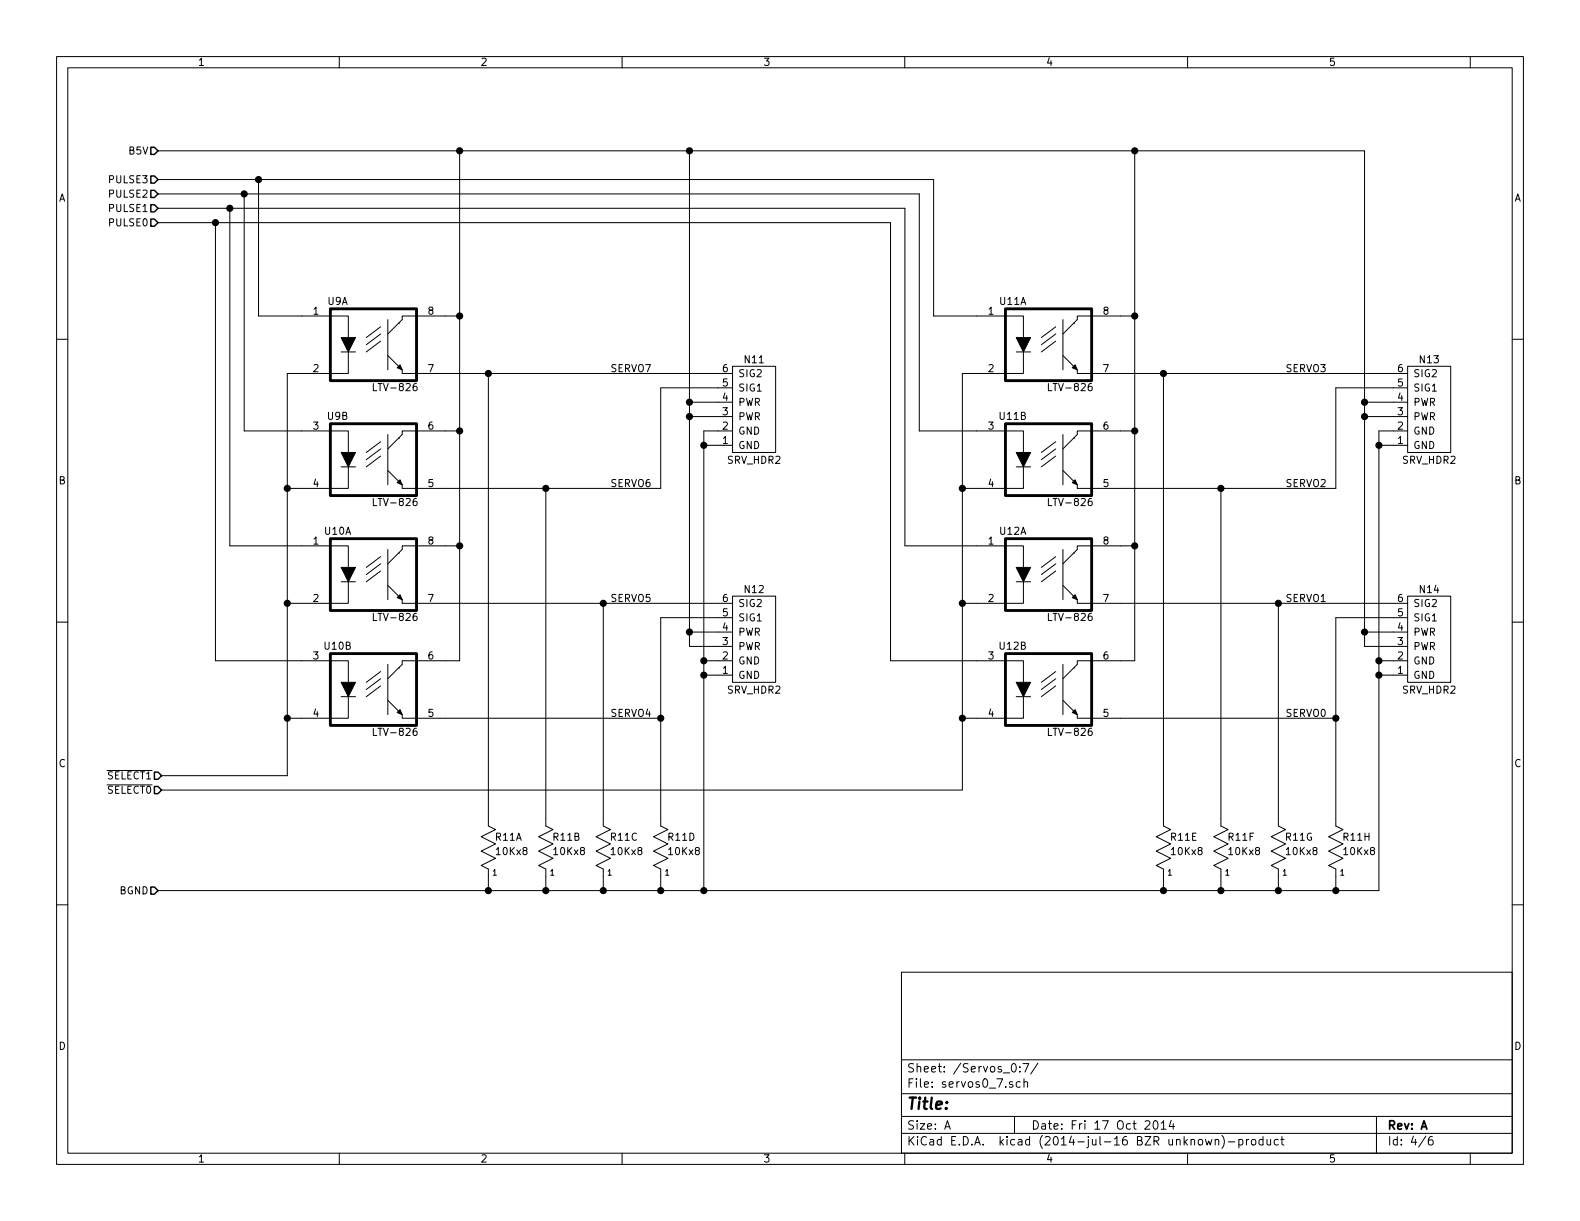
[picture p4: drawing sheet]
EESchema Schematic File Version 2
LIBS:bus_servo32
LIBS:power
LIBS:device
LIBS:transistors
LIBS:conn
LIBS:linear
LIBS:regul
LIBS:74xx
LIBS:cmos4000
LIBS:adc-dac
LIBS:memory
LIBS:xilinx
LIBS:special
LIBS:microcontrollers
LIBS:dsp
LIBS:microchip
LIBS:analog_switches
LIBS:motorola
LIBS:texas
LIBS:intel
LIBS:audio
LIBS:interface
LIBS:digital-audio
LIBS:philips
LIBS:display
LIBS:cypress
LIBS:siliconi
LIBS:opto
LIBS:atmel
LIBS:contrib
LIBS:valves
LIBS:bus_servo32-cache
EELAYER 25 0
EELAYER END
$Descr A 11000 8500
encoding utf-8
Sheet 4 6
Title ""
Date "Fri 17 Oct 2014"
Rev "A"
Comp ""
Comment1 ""
Comment2 ""
Comment3 ""
Comment4 ""
$EndDescr
$Comp
L OPTO_ISOLATOR U9
U 1 1
P 2600 2400
F 0 "U9" H 2350 2700 50  0000 C CNN
F 1 "LTV-826" H 2750 2100 50  0000 C CNN
F 2 "Bus_Servo32:DIP-8__300" H 2600 2400 50  0001 C CNN
F 3 "" H 2600 2400 60  0000 C CNN
	1    2600 2400
	1    0    0    -1  
$EndComp
Text HLabel 1100 1250 0    50   Input ~ 0
PULSE3
$Comp
L OPTO_ISOLATOR U9
U 2 1
P 2600 3200
F 0 "U9" H 2350 3500 50  0000 C CNN
F 1 "LTV-826" H 2750 2900 50  0000 C CNN
F 2 "Bus_Servo32:DIP-8__300" H 2600 3200 50  0001 C CNN
F 3 "" H 2600 3200 60  0000 C CNN
	2    2600 3200
	1    0    0    -1  
$EndComp
$Comp
L OPTO_ISOLATOR U10
U 1 1
P 2600 4000
F 0 "U10" H 2350 4300 50  0000 C CNN
F 1 "LTV-826" H 2750 3700 50  0000 C CNN
F 2 "Bus_Servo32:DIP-8__300" H 2600 4000 50  0001 C CNN
F 3 "" H 2600 4000 60  0000 C CNN
	1    2600 4000
	1    0    0    -1  
$EndComp
$Comp
L OPTO_ISOLATOR U10
U 2 1
P 2600 4800
F 0 "U10" H 2350 5100 50  0000 C CNN
F 1 "LTV-826" H 2750 4500 50  0000 C CNN
F 2 "Bus_Servo32:DIP-8__300" H 2600 4800 50  0001 C CNN
F 3 "" H 2600 4800 60  0000 C CNN
	2    2600 4800
	1    0    0    -1  
$EndComp
$Comp
L OPTO_ISOLATOR U11
U 1 1
P 7300 2400
F 0 "U11" H 7050 2700 50  0000 C CNN
F 1 "LTV-826" H 7450 2100 50  0000 C CNN
F 2 "Bus_Servo32:DIP-8__300" H 7300 2400 50  0001 C CNN
F 3 "" H 7300 2400 60  0000 C CNN
	1    7300 2400
	1    0    0    -1  
$EndComp
$Comp
L OPTO_ISOLATOR U11
U 2 1
P 7300 3200
F 0 "U11" H 7050 3500 50  0000 C CNN
F 1 "LTV-826" H 7450 2900 50  0000 C CNN
F 2 "Bus_Servo32:DIP-8__300" H 7300 3200 50  0001 C CNN
F 3 "" H 7300 3200 60  0000 C CNN
	2    7300 3200
	1    0    0    -1  
$EndComp
$Comp
L OPTO_ISOLATOR U12
U 1 1
P 7300 4000
F 0 "U12" H 7050 4300 50  0000 C CNN
F 1 "LTV-826" H 7450 3700 50  0000 C CNN
F 2 "Bus_Servo32:DIP-8__300" H 7300 4000 50  0001 C CNN
F 3 "" H 7300 4000 60  0000 C CNN
	1    7300 4000
	1    0    0    -1  
$EndComp
Text HLabel 1100 1350 0    50   Input ~ 0
PULSE2
Text HLabel 1100 1450 0    50   Input ~ 0
PULSE1
Text HLabel 1100 1550 0    50   Input ~ 0
PULSE0
Text HLabel 1125 5400 0    50   Input ~ 0
~SELECT1
Text HLabel 1125 5500 0    50   Input ~ 0
~SELECT0
$Comp
L OPTO_ISOLATOR U12
U 2 1
P 7300 4800
F 0 "U12" H 7050 5100 50  0000 C CNN
F 1 "LTV-826" H 7450 4500 50  0000 C CNN
F 2 "Bus_Servo32:DIP-8__300" H 7300 4800 50  0001 C CNN
F 3 "" H 7300 4800 60  0000 C CNN
	2    7300 4800
	1    0    0    -1  
$EndComp
$Comp
L R_VERT_SIP9 R11
U 1 1
P 3400 5900
F 0 "R11" H 3445 5970 50  0000 L CNN
F 1 "10Kx8" H 3445 5870 50  0000 L CNN
F 2 "Bus_Servo32:Pin_Header_Straight_1x09" H 3400 5900 50  0001 C CNN
F 3 "" H 3400 5900 50  0000 C CNN
	1    3400 5900
	1    0    0    -1  
$EndComp
$Comp
L R_VERT_SIP9 R11
U 2 1
P 3800 5900
F 0 "R11" H 3845 5970 50  0000 L CNN
F 1 "10Kx8" H 3845 5870 50  0000 L CNN
F 2 "Bus_Servo32:Pin_Header_Straight_1x09" H 3800 5900 50  0001 C CNN
F 3 "" H 3800 5900 50  0000 C CNN
	2    3800 5900
	1    0    0    -1  
$EndComp
$Comp
L R_VERT_SIP9 R11
U 3 1
P 4200 5900
F 0 "R11" H 4245 5970 50  0000 L CNN
F 1 "10Kx8" H 4245 5870 50  0000 L CNN
F 2 "Bus_Servo32:Pin_Header_Straight_1x09" H 4200 5900 50  0001 C CNN
F 3 "" H 4200 5900 50  0000 C CNN
	3    4200 5900
	1    0    0    -1  
$EndComp
$Comp
L R_VERT_SIP9 R11
U 4 1
P 4600 5900
F 0 "R11" H 4645 5970 50  0000 L CNN
F 1 "10Kx8" H 4645 5870 50  0000 L CNN
F 2 "Bus_Servo32:Pin_Header_Straight_1x09" H 4600 5900 50  0001 C CNN
F 3 "" H 4600 5900 50  0000 C CNN
	4    4600 5900
	1    0    0    -1  
$EndComp
$Comp
L SRV_HDR2 N11
U 1 1
P 5250 2850
F 0 "N11" H 5250 2500 50  0000 C CNN
F 1 "SRV_HDR2" H 5250 3200 50  0000 C CNN
F 2 "Bus_Servo32:Pin_Header_Straight_2x03" H 5300 2850 60  0001 C CNN
F 3 "" H 5300 2850 60  0000 C CNN
	1    5250 2850
	1    0    0    1   
$EndComp
$Comp
L SRV_HDR2 N12
U 1 1
P 5250 4450
F 0 "N12" H 5250 4100 50  0000 C CNN
F 1 "SRV_HDR2" H 5250 4800 50  0000 C CNN
F 2 "Bus_Servo32:Pin_Header_Straight_2x03" H 5300 4450 60  0001 C CNN
F 3 "" H 5300 4450 60  0000 C CNN
	1    5250 4450
	1    0    0    1   
$EndComp
Text HLabel 1100 1050 0    50   Input ~ 0
B5V
Text HLabel 1100 6200 0    50   Input ~ 0
BGND
$Comp
L R_VERT_SIP9 R11
U 5 1
P 8100 5900
F 0 "R11" H 8145 5970 50  0000 L CNN
F 1 "10Kx8" H 8145 5870 50  0000 L CNN
F 2 "Bus_Servo32:Pin_Header_Straight_1x09" H 8100 5900 50  0001 C CNN
F 3 "" H 8100 5900 50  0000 C CNN
	5    8100 5900
	1    0    0    -1  
$EndComp
$Comp
L R_VERT_SIP9 R11
U 6 1
P 8500 5900
F 0 "R11" H 8545 5970 50  0000 L CNN
F 1 "10Kx8" H 8545 5870 50  0000 L CNN
F 2 "Bus_Servo32:Pin_Header_Straight_1x09" H 8500 5900 50  0001 C CNN
F 3 "" H 8500 5900 50  0000 C CNN
	6    8500 5900
	1    0    0    -1  
$EndComp
$Comp
L R_VERT_SIP9 R11
U 7 1
P 8900 5900
F 0 "R11" H 8945 5970 50  0000 L CNN
F 1 "10Kx8" H 8945 5870 50  0000 L CNN
F 2 "Bus_Servo32:Pin_Header_Straight_1x09" H 8900 5900 50  0001 C CNN
F 3 "" H 8900 5900 50  0000 C CNN
	7    8900 5900
	1    0    0    -1  
$EndComp
$Comp
L R_VERT_SIP9 R11
U 8 1
P 9300 5900
F 0 "R11" H 9345 5970 50  0000 L CNN
F 1 "10Kx8" H 9345 5870 50  0000 L CNN
F 2 "Bus_Servo32:Pin_Header_Straight_1x09" H 9300 5900 50  0001 C CNN
F 3 "" H 9300 5900 50  0000 C CNN
	8    9300 5900
	1    0    0    -1  
$EndComp
$Comp
L SRV_HDR2 N13
U 1 1
P 9950 2850
F 0 "N13" H 9950 2500 50  0000 C CNN
F 1 "SRV_HDR2" H 9950 3200 50  0000 C CNN
F 2 "Bus_Servo32:Pin_Header_Straight_2x03" H 10000 2850 60  0001 C CNN
F 3 "" H 10000 2850 60  0000 C CNN
	1    9950 2850
	1    0    0    1   
$EndComp
$Comp
L SRV_HDR2 N14
U 1 1
P 9950 4450
F 0 "N14" H 9950 4100 50  0000 C CNN
F 1 "SRV_HDR2" H 9950 4800 50  0000 C CNN
F 2 "Bus_Servo32:Pin_Header_Straight_2x03" H 10000 4450 60  0001 C CNN
F 3 "" H 10000 4450 60  0000 C CNN
	1    9950 4450
	1    0    0    1   
$EndComp
Wire Wire Line
	2100 2200 1800 2200
Wire Wire Line
	1800 2200 1800 1250
Connection ~ 1800 1250
Wire Wire Line
	2100 3000 1700 3000
Wire Wire Line
	1700 3000 1700 1350
Connection ~ 1700 1350
Wire Wire Line
	1100 1450 6300 1450
Wire Wire Line
	2100 3800 1600 3800
Wire Wire Line
	1600 3800 1600 1450
Connection ~ 1600 1450
Wire Wire Line
	1100 1550 6200 1550
Wire Wire Line
	6700 5500 1125 5500
Wire Wire Line
	2000 5000 2100 5000
Wire Wire Line
	2100 4600 1500 4600
Wire Wire Line
	1500 4600 1500 1550
Connection ~ 1500 1550
Wire Wire Line
	6800 2200 6500 2200
Wire Wire Line
	6500 2200 6500 1250
Wire Wire Line
	6700 2600 6700 5500
Wire Wire Line
	6700 5000 6800 5000
Wire Wire Line
	6800 4600 6200 4600
Wire Wire Line
	6200 4600 6200 1550
Wire Wire Line
	6400 3000 6800 3000
Wire Wire Line
	6400 1350 6400 3000
Wire Wire Line
	1100 1350 6400 1350
Wire Wire Line
	1100 1050 9500 1050
Wire Wire Line
	3400 6200 3400 6100
Wire Wire Line
	3800 6200 3800 6100
Connection ~ 3400 6200
Wire Wire Line
	4200 6200 4200 6100
Connection ~ 3800 6200
Wire Wire Line
	4600 6200 4600 6100
Connection ~ 4200 6200
Connection ~ 4600 6200
Wire Wire Line
	7900 4600 7800 4600
Wire Wire Line
	7900 1050 7900 4600
Wire Wire Line
	7900 2200 7800 2200
Connection ~ 7900 2200
Wire Wire Line
	7800 3000 7900 3000
Connection ~ 7900 3000
Wire Wire Line
	7800 3800 7900 3800
Connection ~ 7900 3800
Wire Wire Line
	7800 2600 9700 2600
Connection ~ 8100 2600
Wire Wire Line
	9500 1050 9500 4500
Connection ~ 9500 2800
Wire Wire Line
	9700 3000 9600 3000
Wire Wire Line
	9600 3000 9600 6200
Wire Wire Line
	9600 3100 9700 3100
Wire Wire Line
	9600 4700 9700 4700
Connection ~ 9600 3100
Wire Wire Line
	9600 4600 9700 4600
Connection ~ 9600 4700
Wire Wire Line
	9500 4500 9700 4500
Connection ~ 9500 4400
Wire Wire Line
	8900 6200 8900 6100
Connection ~ 4900 6200
Connection ~ 8900 6200
Connection ~ 9300 6200
Wire Wire Line
	8500 6100 8500 6200
Connection ~ 8500 6200
Wire Wire Line
	8100 6100 8100 6200
Connection ~ 8100 6200
Wire Wire Line
	9500 2900 9700 2900
Connection ~ 9600 4600
Wire Wire Line
	9600 6200 1100 6200
Connection ~ 9500 2900
Connection ~ 7900 1050
Wire Wire Line
	9500 4400 9700 4400
Wire Wire Line
	9700 2800 9500 2800
Wire Wire Line
	6500 1250 1100 1250
Wire Wire Line
	9300 6100 9300 6200
Wire Wire Line
	7800 3400 9300 3400
Connection ~ 8500 3400
Connection ~ 8900 4200
Wire Wire Line
	7800 4200 9700 4200
Wire Wire Line
	7800 5000 9300 5000
Wire Wire Line
	9300 4300 9300 5700
Wire Wire Line
	9300 4300 9700 4300
Connection ~ 9300 5000
Wire Wire Line
	6800 3800 6300 3800
Wire Wire Line
	6300 3800 6300 1450
Wire Wire Line
	3100 2600 5000 2600
Wire Wire Line
	3200 1050 3200 4600
Wire Wire Line
	3200 2200 3100 2200
Wire Wire Line
	5000 3000 4900 3000
Wire Wire Line
	4900 3000 4900 6200
Wire Wire Line
	4900 3100 5000 3100
Wire Wire Line
	4900 4600 5000 4600
Connection ~ 4900 3100
Wire Wire Line
	4900 4700 5000 4700
Connection ~ 4900 4600
Connection ~ 4900 4700
Wire Wire Line
	4800 4500 5000 4500
Wire Wire Line
	4800 1050 4800 4500
Wire Wire Line
	4800 4400 5000 4400
Wire Wire Line
	4800 2900 5000 2900
Connection ~ 4800 4400
Wire Wire Line
	4800 2800 5000 2800
Connection ~ 4800 2900
Connection ~ 3200 1050
Connection ~ 4800 2800
Wire Wire Line
	3100 3400 4600 3400
Wire Wire Line
	3800 3400 3800 5700
Wire Wire Line
	3100 5000 4600 5000
Wire Wire Line
	4600 4300 4600 5700
Wire Wire Line
	4600 4300 5000 4300
Connection ~ 3400 2600
Wire Wire Line
	8100 5700 8100 2600
Wire Wire Line
	8900 4200 8900 5700
Connection ~ 4600 5000
Wire Wire Line
	4200 5700 4200 4200
Wire Wire Line
	3100 4200 5000 4200
Connection ~ 4200 4200
Connection ~ 3800 3400
Wire Wire Line
	3400 5700 3400 2600
Connection ~ 4800 1050
Wire Wire Line
	3200 3000 3100 3000
Connection ~ 3200 2200
Wire Wire Line
	3200 3800 3100 3800
Connection ~ 3200 3000
Wire Wire Line
	3200 4600 3100 4600
Connection ~ 3200 3800
Wire Wire Line
	2100 2600 2000 2600
Wire Wire Line
	2000 3400 2100 3400
Wire Wire Line
	2000 4200 2100 4200
Connection ~ 2000 3400
Connection ~ 2000 5000
Connection ~ 2000 4200
Wire Wire Line
	2000 5400 1125 5400
Wire Wire Line
	2000 2600 2000 5400
Wire Wire Line
	6800 4200 6700 4200
Connection ~ 6700 5000
Wire Wire Line
	6800 3400 6700 3400
Connection ~ 6700 4200
Wire Wire Line
	6800 2600 6700 2600
Connection ~ 6700 3400
Text Label 4250 5000 0    50   ~ 0
SERVO4
Text Label 4250 4200 0    50   ~ 0
SERVO5
Wire Wire Line
	4600 3400 4600 2700
Wire Wire Line
	4600 2700 5000 2700
Text Label 4250 3400 0    50   ~ 0
SERVO6
Text Label 4250 2600 0    50   ~ 0
SERVO7
Wire Wire Line
	8500 5700 8500 3400
Wire Wire Line
	9300 3400 9300 2700
Wire Wire Line
	9300 2700 9700 2700
Text Label 8950 5000 0    50   ~ 0
SERVO0
Text Label 8950 4200 0    50   ~ 0
SERVO1
Text Label 8950 3400 0    50   ~ 0
SERVO2
Text Label 8950 2600 0    50   ~ 0
SERVO3
$EndSCHEMATC
